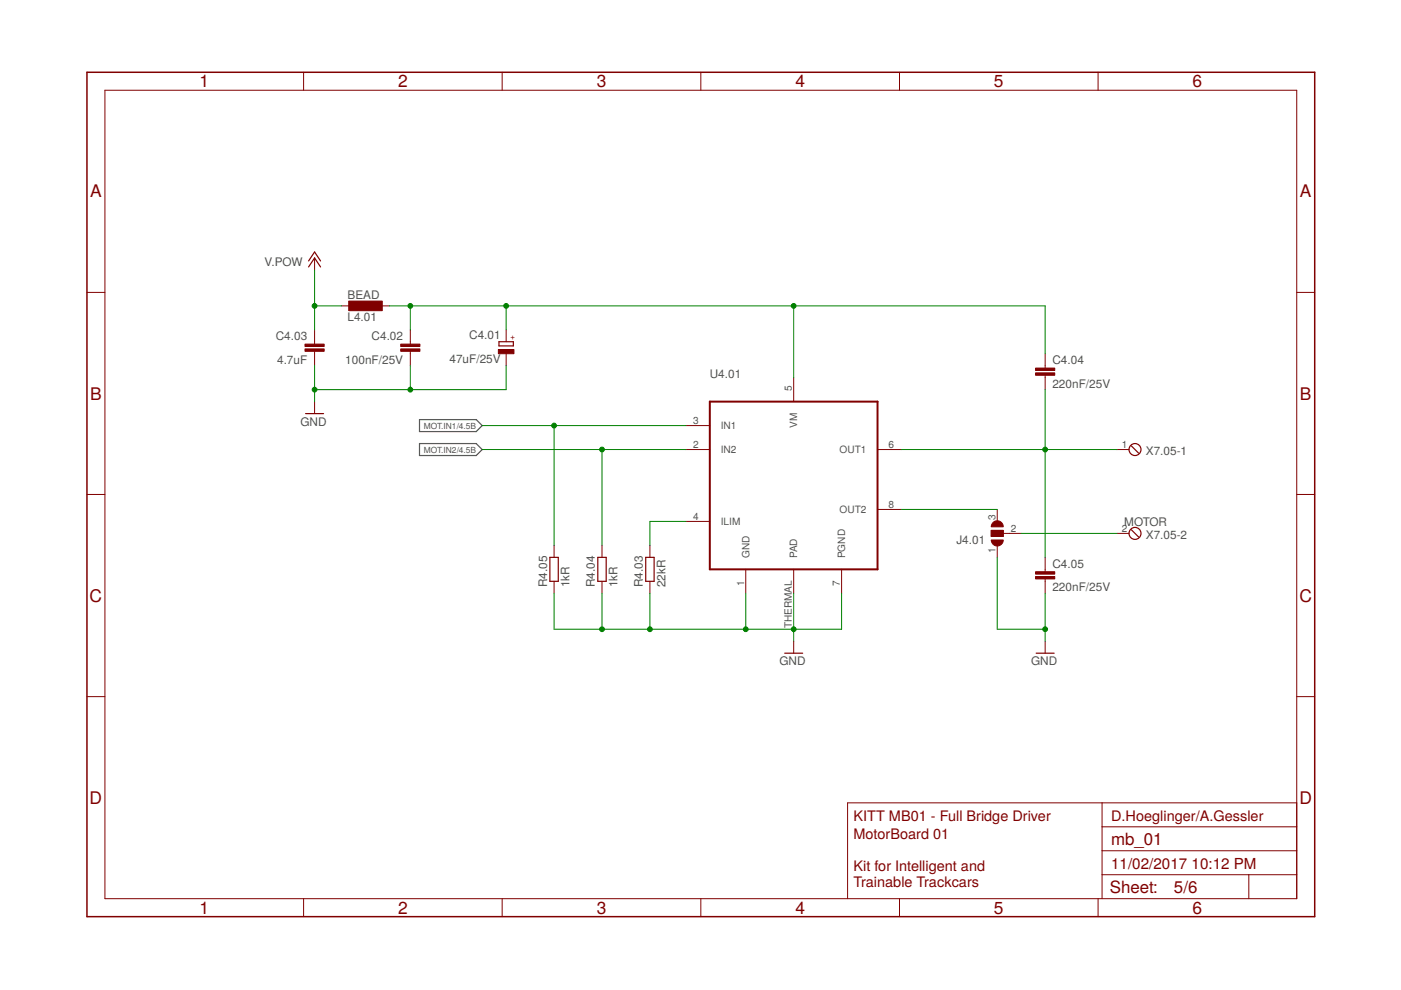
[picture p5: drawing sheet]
<svg xmlns="http://www.w3.org/2000/svg" width="297mm" height="210mm" viewBox="0 0 297 210" stroke-linecap="round" stroke-linejoin="round" font-family="sans-serif">
<path d="M88.9 89h12.1l1.2 1.2-1.2 1.3h-12.1zM88.9 94h12.1l1.2 1.3-1.2 1.3h-12.1z" fill="none" stroke="#505050" stroke-width=".25"/>
<g fill="none" stroke="#800000" stroke-width=".21">
<path d="M22.2 19.1h252.7v171.4h-252.7zM64.4 15.3v3.8M106.5 15.3v3.8M148.6 15.3v3.8M190.7 15.3v3.8M232.8 15.3v3.8M66.7 54.7v2.5M18.4 62h3.8M66.7 69.9v3.1M66.7 74.5v3M72.4 64.9h2.6M80 64.9h2.5"/>
<path d="M87 69.9v3.1M87 74.5v3M107.3 69.9v2.6M107.3 75v2.5M221.6 75v3M221.6 79.6v3M274.9 62h3.8M66.7 85.2v2.5M145.4 90.2h5.1M145.4 95.3h5.1M168.3 80.1v5.1M186.1 95.3h5"/>
<path d="M236.8 95.3h2.6M18.4 104.8h3.8M117.5 115.6v2.6M127.6 115.6v2.6M137.8 115.6v2.6M145.4 110.6h5.1M186.1 108h5M210.2 112.5h2.5v1.2h-2.5zM211.4 108v2.6M211.4 115.6v2.6M212.7 113.1h3.8M221.6 118.2v3"/>
<path d="M236.8 113.1h2.6M274.9 104.8h3.8M117.5 123.3v2.5M127.6 123.3v2.5M137.8 123.3v2.5M158.1 120.7v5.1M168.3 120.7v5.1M168.3 136v2.5M178.4 120.7v5.1M221.6 122.7v3.1M221.6 136v2.5M18.4 147.7h3.8"/>
<path d="M274.9 147.7h3.8M233.7 170.2v20.3M233.7 175.3h41.2M274.9 170.2h-95.2v20.3M64.4 190.5v3.9M106.5 190.5v3.9M148.6 190.5v3.9M190.7 190.5v3.9M232.8 190.5v3.9M233.7 185.5h41.2M233.7 180.4h41.2M264.8 185.5v5"/>
</g>
<path d="M18.4 15.3h260.3v179.1h-260.3z" fill="none" stroke="#800000" stroke-width=".32"/>
<path d="M150.5 85.2h35.6v35.5h-35.6z" fill="none" stroke="#800000" stroke-width=".42"/>
<g fill="none" stroke="#800000" stroke-width=".25">
<path d="M65.4 56.6l1.3-1.9 1.3 1.9M65.4 55.3l1.3-1.9 1.3 1.9M105.8 72.5h3v.8h-3zM64.8 87.7h3.8M239.9 94.6l1.5 1.5M116.6 118.2h1.8v5.1h-1.8zM126.7 118.2h1.8v5.1h-1.8zM136.9 118.2h1.8v5.1h-1.8zM239.9 112.3l1.5 1.6M166.4 138.5h3.8M219.7 138.5h3.8"/>
<circle cx="240.6" cy="95.3" r="1.27"/>
<circle cx="240.6" cy="113.1" r="1.27"/>
</g>
<g fill="#800000" stroke="#800000" stroke-width=".21">
<path d="M105.7 74.1h3.3v.9h-3.3z"/>
<path d="M85 74h4v.5h-4z"/>
<path d="M85 73h4v.5h-4z"/>
<path d="M64.7 74h4v.5h-4z"/>
<path d="M64.7 73h4v.5h-4z"/>
<path d="M73.9 63.8h7.1v2.1h-7.1z"/>
<path d="M219.6 79.1h4v.5h-4z"/>
<path d="M219.6 78h4v.5h-4z"/>
<path d="M219.6 122.2h4v.5h-4z"/>
<path d="M219.6 121.2h4v.5h-4z"/>
<path d="M210.2 112.5h2.5v1.2h-2.5z"/>
</g>
<g fill="#800000" stroke="#800000" stroke-width=".21">
<path d="M210.6 110.7a1.26 1.26 0 0 1 1.4-.2 1.26 1.26 0 0 1 .7 1.2h-2.5z" fill-rule="evenodd"/>
<path d="M210.2 114.5h2.5a1.27 1.27 0 0 1-1.3 1.3 1.27 1.27 0 0 1-1.2-1.3z" fill-rule="evenodd"/>
</g>
<g fill="none" stroke="#008000" stroke-width=".21">
<path d="M66.7 57.2v12.7M66.7 64.9h5.7M66.7 77.5v7.7M82.5 64.9h139.1v10.1M87 64.9v5M87 77.5v5.1M107.3 64.9v5M107.3 77.5v5.1h-40.6M168.3 64.9v15.2M102.2 95.3h43.2M102.2 90.2h43.2M117.5 90.2v25.4"/>
<path d="M127.6 95.3v20.3M191.1 95.3h45.7M221.6 82.6v35.6M145.4 110.6h-7.6v5M191.1 108h20.3M211.4 118.2v15.2h10.2M216.5 113.1h20.3M117.5 125.8v7.6h60.9v-7.6M127.6 125.8v7.6M137.8 125.8v7.6M158.1 125.8v7.6M168.3 125.8v10.2"/>
<path d="M221.6 125.8v10.2"/>
</g>
<g fill="#008000" stroke="#008000" stroke-width=".21">
<circle cx="221.6" cy="95.3" r=".51"/>
<circle cx="87" cy="64.9" r=".51"/>
<circle cx="107.3" cy="64.9" r=".51"/>
<circle cx="168.3" cy="64.9" r=".51"/>
<circle cx="66.7" cy="82.6" r=".51"/>
<circle cx="87" cy="82.6" r=".51"/>
<circle cx="221.6" cy="133.4" r=".51"/>
<circle cx="168.3" cy="133.4" r=".51"/>
<circle cx="158.1" cy="133.4" r=".51"/>
<circle cx="137.8" cy="133.4" r=".51"/>
<circle cx="127.6" cy="133.4" r=".51"/>
<circle cx="66.7" cy="64.9" r=".51"/>
<circle cx="117.5" cy="90.2" r=".51"/>
<circle cx="127.6" cy="95.3" r=".51"/>
</g>
<g font-size="3.7" fill="#800000">
<text x="42.3" y="18.5">1</text>
<text x="84.4" y="18.5">2</text>
<text x="126.5" y="18.5">3</text>
<text x="168.6" y="18.5">4</text>
<text x="210.7" y="18.5">5</text>
<text x="252.9" y="18.5">6</text>
<text x="19.1" y="41.9">A</text>
<text x="275.6" y="41.9">A</text>
<text x="19.1" y="84.7">B</text>
<text x="275.6" y="84.7">B</text>
<text x="19" y="127.6">C</text>
<text x="275.5" y="127.6">C</text>
<text x="19" y="170.4">D</text>
<text x="275.5" y="170.4">D</text>
<text x="42.3" y="193.7">1</text>
<text x="84.4" y="193.7">2</text>
<text x="126.5" y="193.7">3</text>
<text x="168.6" y="193.7">4</text>
<text x="210.7" y="193.7">5</text>
<text x="252.9" y="193.7">6</text>
</g>
<g font-size="3.6" fill="#800000">
<text x="235.6" y="179.1">mb_01</text>
<text x="235.3" y="189.4">Sheet:</text>
<text x="248.9" y="189.3">5/6</text>
</g>
<g font-size="3.2" fill="#800000">
<text x="235.6" y="184.2">11/02/2017</text>
<text x="252.6" y="184.2">10:12 PM</text>
</g>
<g font-size="3.1" fill="#800000">
<text x="181" y="174">KITT MB01 - Full Bridge Driver</text>
<text x="181" y="177.8">MotorBoard 01</text>
<text x="235.6" y="174">D.Hoeglinger/A.Gessler</text>
<text x="181" y="184.7">Kit for Intelligent and</text>
<text x="181" y="188">Trainable Trackcars</text>
</g>
<g font-size="2.5" fill="#505050">
<text x="56.1" y="56.5">V.POW</text>
<text x="73.7" y="63.3">BEAD</text>
<text x="73.7" y="68.1">L4.01</text>
<text x="99.5" y="72">C4.01</text>
<text x="58.5" y="72.1">C4.03</text>
<text x="58.8" y="77.2">4.7uF</text>
<text x="73.2" y="77.2">100nF/25V</text>
<text x="78.8" y="72.1">C4.02</text>
<text x="95.3" y="77.1">47uF/25V</text>
<text x="223.1" y="77.2">C4.04</text>
<text x="150.5" y="80.1">U4.01</text>
<text x="223.1" y="82.2">220nF/25V</text>
<text x="63.7" y="90.2">GND</text>
<text x="242.9" y="96.5">X7.05-1</text>
<text x="238.4" y="111.6">MOTOR</text>
<text x="202.8" y="115.3">J4.01</text>
<text x="242.9" y="114.2">X7.05-2</text>
<text x="116" y="124.5" transform="rotate(-90 116 124.5)">R4.05</text>
<text x="120.8" y="124.5" transform="rotate(-90 120.8 124.5)">1kR</text>
<text x="126.1" y="124.5" transform="rotate(-90 126.1 124.5)">R4.04</text>
<text x="130.9" y="124.5" transform="rotate(-90 130.9 124.5)">1kR</text>
<text x="136.3" y="124.5" transform="rotate(-90 136.3 124.5)">R4.03</text>
<text x="141.1" y="124.5" transform="rotate(-90 141.1 124.5)">22kR</text>
<text x="223.1" y="125.4">220nF/25V</text>
<text x="223.1" y="120.3">C4.05</text>
<text x="165.3" y="141">GND</text>
<text x="218.6" y="141">GND</text>
</g>
<g font-size="2.1" fill="#505050">
<text x="167.9" y="82.8" transform="rotate(-90 167.9 82.8)">5</text>
<text x="147" y="89.9">3</text>
<text x="147" y="95">2</text>
<text x="152.8" y="91">IN1</text>
<text x="169" y="90.7" transform="rotate(-90 169 90.7)">VM</text>
<text x="188.4" y="95">6</text>
<text x="237.8" y="95">1</text>
<text x="152.8" y="96.1">IN2</text>
<text x="178" y="96.1">OUT1</text>
<text x="188.4" y="107.7">8</text>
<text x="147" y="110.2">4</text>
<text x="152.8" y="111.3">ILIM</text>
<text x="178" y="108.8">OUT2</text>
<text x="211.1" y="110.2" transform="rotate(-90 211.1 110.2)">3</text>
<text x="214.3" y="112.7">2</text>
<text x="237.8" y="112.7">2</text>
<text x="158.9" y="118.4" transform="rotate(-90 158.9 118.4)">GND</text>
<text x="169" y="118.4" transform="rotate(-90 169 118.4)">PAD</text>
<text x="179.2" y="118.4" transform="rotate(-90 179.2 118.4)">PGND</text>
<text x="211.1" y="117.2" transform="rotate(-90 211.1 117.2)">1</text>
<text x="157.8" y="124.2" transform="rotate(-90 157.8 124.2)">1</text>
<text x="178.1" y="124.2" transform="rotate(-90 178.1 124.2)">7</text>
<text x="167.9" y="133.2" transform="rotate(-90 167.9 133.2)">THERMAL</text>
</g>
<text font-size="1.8" fill="#800000" x="109.2" y="72.1" transform="rotate(-90 109.2 72.1)">+</text>
<g font-size="1.8" fill="#505050">
<text x="89.9" y="90.9">MOT.IN1/4.5B</text>
<text x="89.9" y="96">MOT.IN2/4.5B</text>
</g>
</svg>
